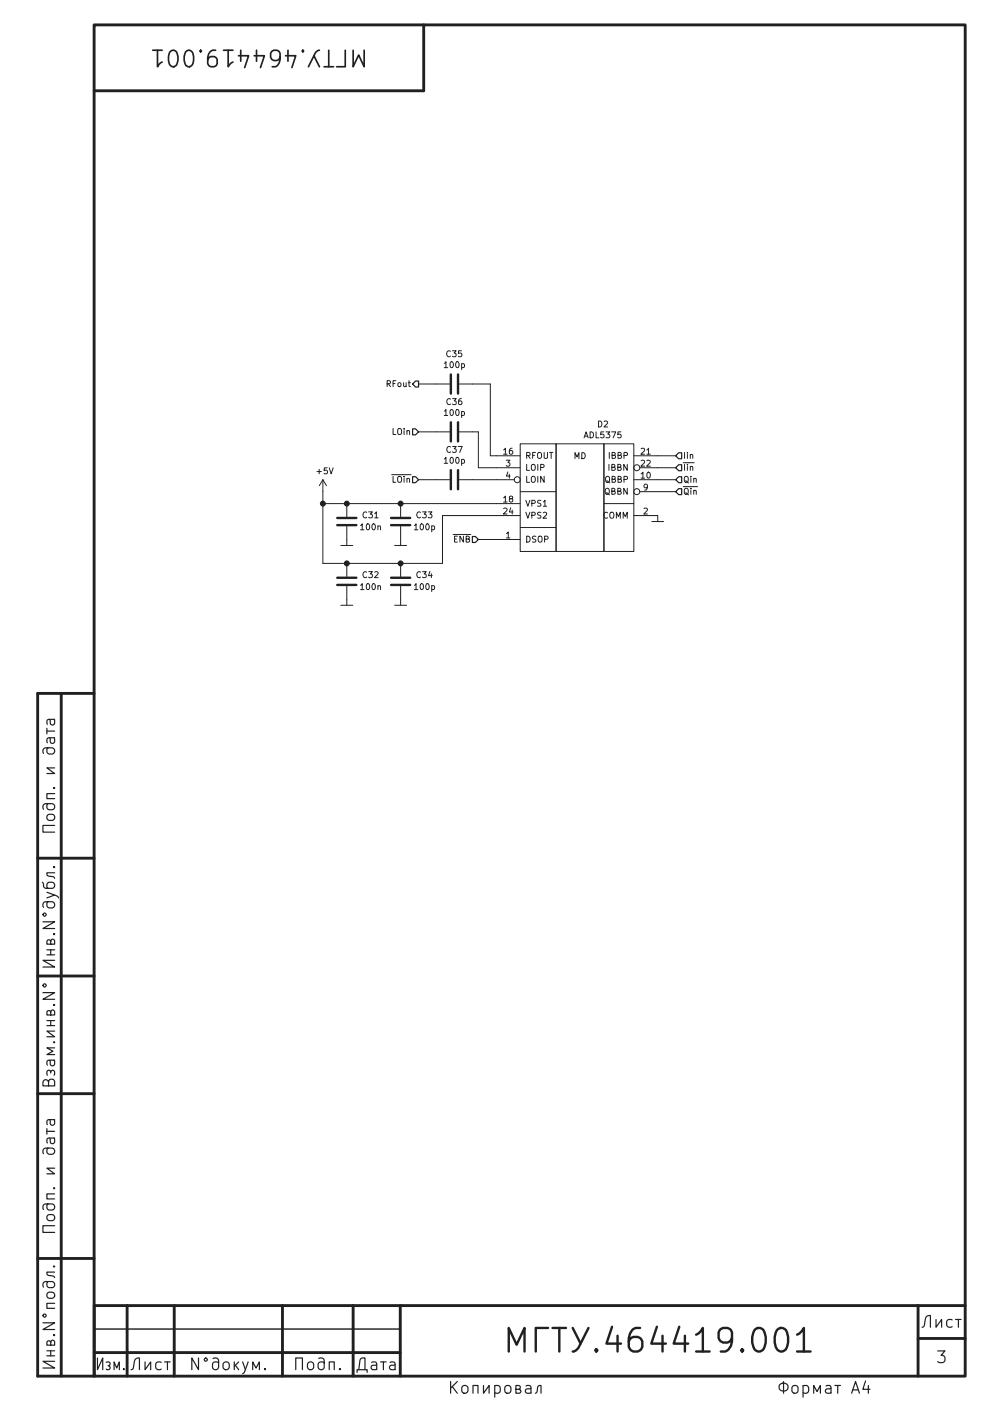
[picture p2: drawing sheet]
EESchema Schematic File Version 4
EELAYER 30 0
EELAYER END
$Descr A4 8268 11693 portrait
encoding utf-8
Sheet 3 18
Title "РЧ Модуль\\nСхема принципиальная"
Date "2020-12-21"
Rev ""
Comp "МГТУ им. Н.Э. Баумана"
Comment1 "МГТУ.464419.001"
Comment2 "Белкин М.А."
Comment3 "Каранкевич А.А."
Comment4 ""
$EndDescr
$Comp
L power:Earth #PWR057
U 1 1
P 5500 4300
AR Path="/5FCE03EA/5FCE3A5D" Ref="#PWR057"  Part="1" 
AR Path="/5FC8C6D1/5FCE3A5D" Ref="#PWR?"  Part="1" 
F 0 "#PWR057" H 5500 4050 50  0001 C CNN
F 1 "Earth" H 5500 4150 50  0001 C CNN
F 2 "" H 5500 4300 50  0001 C CNN
F 3 "~" H 5500 4300 50  0001 C CNN
	1    5500 4300
	1    0    0    -1  
$EndComp
Text HLabel 3500 3600 0    50   Input ~ 0
LOin
Text HLabel 5650 3800 2    50   Input ~ 0
Iin
Text HLabel 5650 3900 2    50   Input ~ 0
~Iin
Text HLabel 5650 4100 2    50   Input ~ 0
~Qin
Text HLabel 5650 4000 2    50   Input ~ 0
Qin
$Comp
L Device:C C33
U 1 1
P 3350 4350
AR Path="/5FCE03EA/5FCEFC98" Ref="C33"  Part="1" 
AR Path="/5FC8C6D1/5FCEFC98" Ref="C?"  Part="1" 
F 0 "C33" H 3150 4300 50  0000 C CNN
F 1 "100p" H 3150 4400 50  0000 C CNN
F 2 "Capacitor_SMD:C_0805_2012Metric_Pad1.18x1.45mm_HandSolder" H 3388 4200 50  0001 C CNN
F 3 "https://new.procontact74.ru/01-elektronnyie-komponentyi-/41-kondensatory/416-smd/100-pf-41622" H 3350 4350 50  0001 C CNN
	1    3350 4350
	-1   0    0    1   
$EndComp
$Comp
L Device:C C31
U 1 1
P 2900 4350
AR Path="/5FCE03EA/5FCEFCA2" Ref="C31"  Part="1" 
AR Path="/5FC8C6D1/5FCEFCA2" Ref="C?"  Part="1" 
F 0 "C31" H 2700 4300 50  0000 C CNN
F 1 "100n" H 2700 4400 50  0000 C CNN
F 2 "Capacitor_SMD:C_1206_3216Metric_Pad1.33x1.80mm_HandSolder" H 2938 4200 50  0001 C CNN
F 3 "https://new.procontact74.ru/01-elektronnyie-komponentyi-/41-kondensatory/chip-1206/100-nf-1206-41658" H 2900 4350 50  0001 C CNN
	1    2900 4350
	-1   0    0    1   
$EndComp
$Comp
L power:Earth #PWR053
U 1 1
P 2900 4500
AR Path="/5FCE03EA/5FCF9D66" Ref="#PWR053"  Part="1" 
AR Path="/5FC8C6D1/5FCF9D66" Ref="#PWR?"  Part="1" 
F 0 "#PWR053" H 2900 4250 50  0001 C CNN
F 1 "Earth" H 2900 4350 50  0001 C CNN
F 2 "" H 2900 4500 50  0001 C CNN
F 3 "~" H 2900 4500 50  0001 C CNN
	1    2900 4500
	1    0    0    -1  
$EndComp
$Comp
L power:Earth #PWR055
U 1 1
P 3350 4500
AR Path="/5FCE03EA/5FCFD104" Ref="#PWR055"  Part="1" 
AR Path="/5FC8C6D1/5FCFD104" Ref="#PWR?"  Part="1" 
F 0 "#PWR055" H 3350 4250 50  0001 C CNN
F 1 "Earth" H 3350 4350 50  0001 C CNN
F 2 "" H 3350 4500 50  0001 C CNN
F 3 "~" H 3350 4500 50  0001 C CNN
	1    3350 4500
	1    0    0    -1  
$EndComp
Text HLabel 3500 3200 0    50   Output ~ 0
RFout
$Comp
L Device:C C35
U 1 1
P 3800 3200
AR Path="/5FCE03EA/5FD04328" Ref="C35"  Part="1" 
AR Path="/5FC8C6D1/5FD04328" Ref="C?"  Part="1" 
F 0 "C35" V 3548 3200 50  0000 C CNN
F 1 "100p" V 3639 3200 50  0000 C CNN
F 2 "Capacitor_SMD:C_0805_2012Metric_Pad1.18x1.45mm_HandSolder" H 3838 3050 50  0001 C CNN
F 3 "https://new.procontact74.ru/01-elektronnyie-komponentyi-/41-kondensatory/416-smd/100-pf-41622" H 3800 3200 50  0001 C CNN
	1    3800 3200
	0    -1   1    0   
$EndComp
$Comp
L Device:C C36
U 1 1
P 3800 3600
AR Path="/5FCE03EA/5FD0F19A" Ref="C36"  Part="1" 
AR Path="/5FC8C6D1/5FD0F19A" Ref="C?"  Part="1" 
F 0 "C36" V 3548 3600 50  0000 C CNN
F 1 "100p" V 3639 3600 50  0000 C CNN
F 2 "Capacitor_SMD:C_0805_2012Metric_Pad1.18x1.45mm_HandSolder" H 3838 3450 50  0001 C CNN
F 3 "https://new.procontact74.ru/01-elektronnyie-komponentyi-/41-kondensatory/416-smd/100-pf-41622" H 3800 3600 50  0001 C CNN
	1    3800 3600
	0    1    1    0   
$EndComp
Text HLabel 3500 4000 0    50   Input ~ 0
~LOin
$Comp
L Device:C C37
U 1 1
P 3800 4000
AR Path="/5FCE03EA/5FB66104" Ref="C37"  Part="1" 
AR Path="/5FC8C6D1/5FB66104" Ref="C?"  Part="1" 
F 0 "C37" V 3548 4000 50  0000 C CNN
F 1 "100p" V 3639 4000 50  0000 C CNN
F 2 "Capacitor_SMD:C_0805_2012Metric_Pad1.18x1.45mm_HandSolder" H 3838 3850 50  0001 C CNN
F 3 "https://new.procontact74.ru/01-elektronnyie-komponentyi-/41-kondensatory/416-smd/100-pf-41622" H 3800 4000 50  0001 C CNN
	1    3800 4000
	0    1    1    0   
$EndComp
$Comp
L _SDR:ADL5375 D2
U 1 1
P 4850 4100
F 0 "D2" H 5042 4665 50  0000 C CNN
F 1 "ADL5375" H 5042 4574 50  0000 C CNN
F 2 "Package_CSP:LFCSP-24-1EP_4x4mm_P0.5mm_EP2.5x2.5mm_ThermalVias" H 4900 3550 50  0001 C CNN
F 3 "https://www.analog.com/media/en/technical-documentation/data-sheets/ADL5375.pdf" H 4850 4550 50  0001 C CNN
	1    4850 4100
	1    0    0    -1  
$EndComp
Wire Wire Line
	4150 4000 3950 4000
Wire Wire Line
	4150 3900 4000 3900
Wire Wire Line
	4000 3900 4000 3600
Wire Wire Line
	4000 3600 3950 3600
Wire Wire Line
	4150 3800 4100 3800
Wire Wire Line
	4100 3800 4100 3200
Wire Wire Line
	4100 3200 3950 3200
Wire Wire Line
	2900 4200 3350 4200
$Comp
L Device:C C34
U 1 1
P 3350 4850
AR Path="/5FCE03EA/6012E772" Ref="C34"  Part="1" 
AR Path="/5FC8C6D1/6012E772" Ref="C?"  Part="1" 
F 0 "C34" H 3150 4800 50  0000 C CNN
F 1 "100p" H 3150 4900 50  0000 C CNN
F 2 "Capacitor_SMD:C_0805_2012Metric_Pad1.18x1.45mm_HandSolder" H 3388 4700 50  0001 C CNN
F 3 "https://new.procontact74.ru/01-elektronnyie-komponentyi-/41-kondensatory/416-smd/100-pf-41622" H 3350 4850 50  0001 C CNN
	1    3350 4850
	-1   0    0    1   
$EndComp
$Comp
L Device:C C32
U 1 1
P 2900 4850
AR Path="/5FCE03EA/6012E778" Ref="C32"  Part="1" 
AR Path="/5FC8C6D1/6012E778" Ref="C?"  Part="1" 
F 0 "C32" H 2700 4800 50  0000 C CNN
F 1 "100n" H 2700 4900 50  0000 C CNN
F 2 "Capacitor_SMD:C_1206_3216Metric_Pad1.33x1.80mm_HandSolder" H 2938 4700 50  0001 C CNN
F 3 "https://new.procontact74.ru/01-elektronnyie-komponentyi-/41-kondensatory/chip-1206/100-nf-1206-41658" H 2900 4850 50  0001 C CNN
	1    2900 4850
	-1   0    0    1   
$EndComp
$Comp
L power:Earth #PWR054
U 1 1
P 2900 5000
AR Path="/5FCE03EA/6012E77E" Ref="#PWR054"  Part="1" 
AR Path="/5FC8C6D1/6012E77E" Ref="#PWR?"  Part="1" 
F 0 "#PWR054" H 2900 4750 50  0001 C CNN
F 1 "Earth" H 2900 4850 50  0001 C CNN
F 2 "" H 2900 5000 50  0001 C CNN
F 3 "~" H 2900 5000 50  0001 C CNN
	1    2900 5000
	1    0    0    -1  
$EndComp
$Comp
L power:Earth #PWR056
U 1 1
P 3350 5000
AR Path="/5FCE03EA/6012E784" Ref="#PWR056"  Part="1" 
AR Path="/5FC8C6D1/6012E784" Ref="#PWR?"  Part="1" 
F 0 "#PWR056" H 3350 4750 50  0001 C CNN
F 1 "Earth" H 3350 4850 50  0001 C CNN
F 2 "" H 3350 5000 50  0001 C CNN
F 3 "~" H 3350 5000 50  0001 C CNN
	1    3350 5000
	1    0    0    -1  
$EndComp
Wire Wire Line
	2900 4700 3350 4700
Text HLabel 4000 4500 0    50   Input ~ 0
~ENB
Wire Wire Line
	4000 4500 4150 4500
Wire Wire Line
	3350 4700 3700 4700
Wire Wire Line
	3700 4700 3700 4300
Wire Wire Line
	3700 4300 4150 4300
Connection ~ 3350 4700
Wire Wire Line
	4150 4200 3350 4200
Connection ~ 3350 4200
Wire Wire Line
	2900 4700 2700 4700
Wire Wire Line
	2700 4700 2700 4200
Connection ~ 2900 4700
Wire Wire Line
	2900 4200 2700 4200
Connection ~ 2900 4200
Connection ~ 2700 4200
Wire Wire Line
	2700 4200 2700 4100
$Comp
L power:+5V #PWR052
U 1 1
P 2700 4100
F 0 "#PWR052" H 2700 3950 50  0001 C CNN
F 1 "+5V" H 2715 4273 50  0000 C CNN
F 2 "" H 2700 4100 50  0001 C CNN
F 3 "" H 2700 4100 50  0001 C CNN
	1    2700 4100
	1    0    0    -1  
$EndComp
Wire Wire Line
	3650 4000 3500 4000
Wire Wire Line
	3650 3600 3500 3600
Wire Wire Line
	3650 3200 3500 3200
Wire Wire Line
	5500 4100 5650 4100
Wire Wire Line
	5500 4000 5650 4000
Wire Wire Line
	5500 3900 5650 3900
Wire Wire Line
	5500 3800 5650 3800
$EndSCHEMATC
